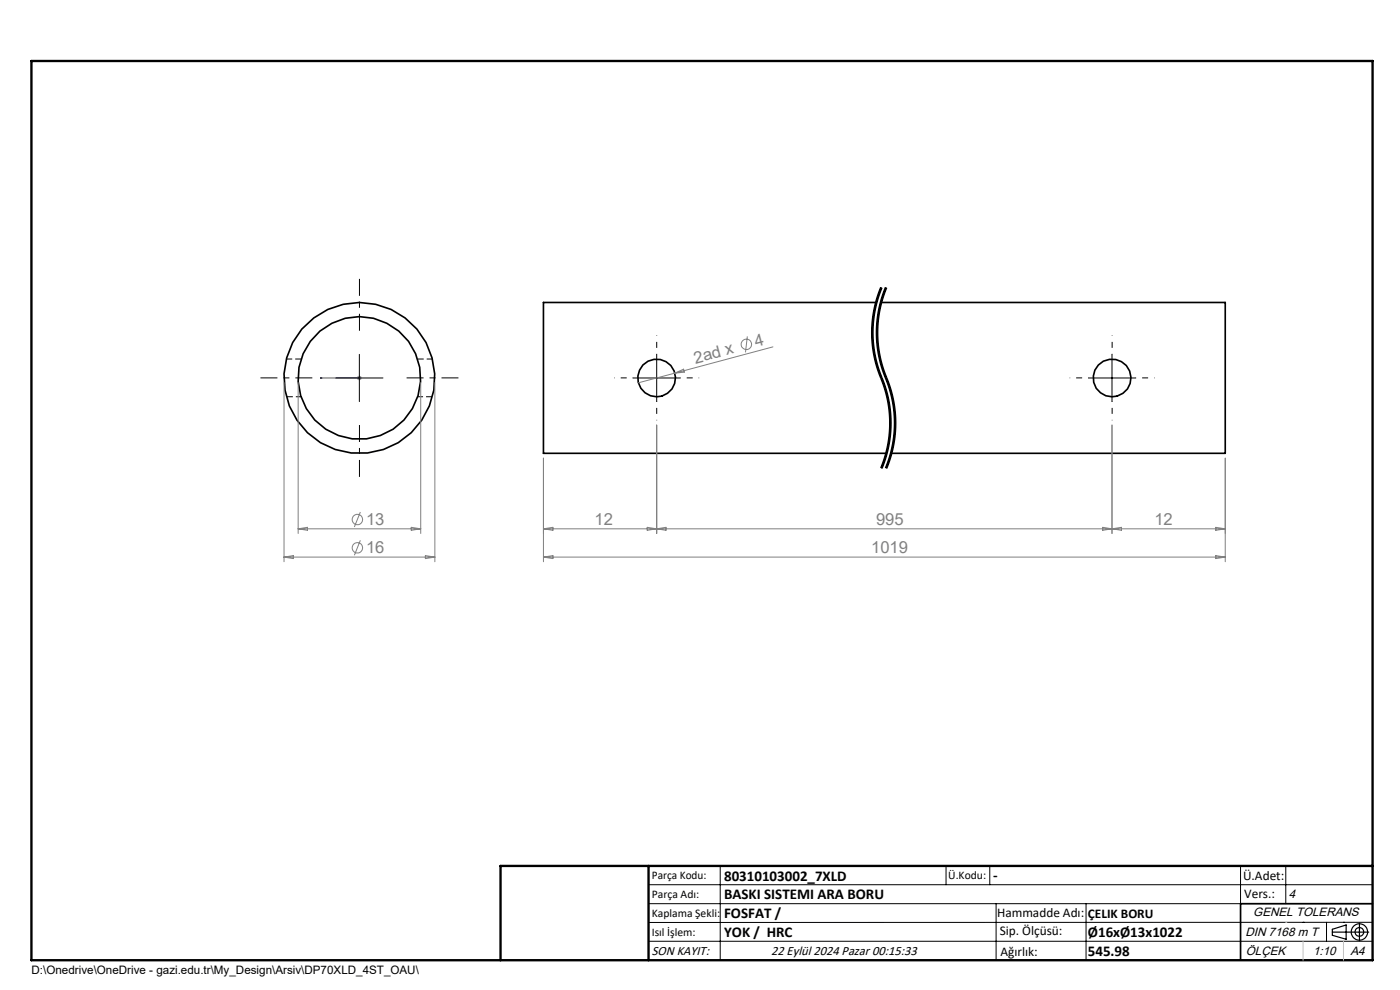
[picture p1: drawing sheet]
<svg xmlns="http://www.w3.org/2000/svg" width="297mm" height="210mm" viewBox="0 0 297 210" stroke-linecap="round" stroke-linejoin="round" font-family="sans-serif">
<g fill="none" stroke="#000" stroke-width=".35">
<path d="M185.9 64.2h-70.6v32h72.7M186.9 64.2h73v32h-70.9M291.2 191.7h-28v12"/>
<circle cx="76.2" cy="80.2" r="16"/>
<circle cx="76.2" cy="80.2" r="13"/>
<circle cx="139.3" cy="80.2" r="4"/>
<circle cx="235.9" cy="80.2" r="4"/>
</g>
<path d="M60.8 84.2h3.3M88.4 84.2h3.3" fill="none" stroke="#000" stroke-width=".21" stroke-dasharray="1.3 .6" stroke-dashoffset="-.1" stroke-linecap="butt"/>
<path d="M63.9 76.2h-3.1M91.8 76.2h-3.2" fill="none" stroke="#000" stroke-width=".21" stroke-dasharray="1.3 .6" stroke-linecap="butt"/>
<g fill="none" stroke="#808080" stroke-width=".21">
<path d="M75.9 79.8l.7 .7M76.2 79.7v1M76.6 79.8l-.7 .7M143.2 79.2l-7.8 2M143.2 79.2l1.8-.9 .2 .6zM158.5 71.4l-.3 3.3M164 73.6l-20.8 5.6M60.3 81.2v38M63.3 81.2v32M75.7 80.2h1M89.3 81.2v32M92.3 81.2v38"/>
<path d="M115.3 97.2v22M139.3 90.2v23M235.9 90.2v23M259.9 97.2v22M60.3 118.2h32M60.3 118.2l1.9-.3v.6zM63.3 112.2h26M63.3 112.2l1.9-.3v.6zM76.4 108.6l-1.2 3.2M76.4 114.6l-1.2 3.2M87.2 111.9l2.1 .3-2.1 .3zM90.2 117.9l2.1 .3-2.1 .3z"/>
<path d="M115.3 118.2l2-.3v.6zM115.3 118.2h144.6M115.3 112.2h144.6M115.3 112.2l2-.3v.6zM137.3 111.9l4 .6v-.6l-4 .6zM233.9 111.9v.6l4-.6v.6zM257.9 117.9l2 .3-2 .3zM257.9 111.9l2 .3-2 .3z"/>
<circle cx="158.3" cy="73" r="1.1"/>
<circle cx="75.8" cy="110.2" r="1.12"/>
<circle cx="75.8" cy="116.2" r="1.12"/>
</g>
<path d="M187 61a24.9 24.9 0 0 0 0 19.2M188 61a24.9 24.9 0 0 0 0 19.2M187 80.2a24.9 24.9 0 0 1 0 19.1M188 80.2a24.9 24.9 0 0 1 0 19.1" fill="none" stroke="#000" stroke-width=".21" stroke-dasharray="6.3 1.3 1.3 1.3" stroke-dashoffset="3.5" stroke-linecap="butt"/>
<g fill="none" stroke="#000" stroke-width=".21">
<path d="M76.2 75.2v10M139.3 75.2v10M184.9 70.9a26.9 26.9 0 0 0 2.4 10.7l.8 2.8 .5 2.8M185.1 67.3l-.2 3.6M185.3 68.8l-.1 2.1 .3 2.9 .9 4.3M185.7 65.9l-.4 2.9M185.9 70.9a26.9 26.9 0 0 0 2.4 10.7l.8 2.8 .5 2.8M186.1 63l-1 4.3M186.1 67.3l-.2 3.6M186.3 68.8a26.2 26.2 0 0 0 2.4 12.7l.8 2.8M186.4 78l.5 1.4M186.4 63.1l-.7 2.8"/>
<path d="M186.7 65.9l-.4 2.9M186.8 60.9l-.7 2.1M186.9 79.4l.1 .4M186.9 61.7l-.5 1.4M187 61a25.4 25.4 0 0 0 .5 20.5 24.9 24.9 0 0 1-.5 17.8M187 79.8l.1 .3zM187.1 63l-1 4.3M187.1 61l-.2 .7M187.8 60.9l-.7 2.1M188 61a25.4 25.4 0 0 0 .5 20.5 24.9 24.9 0 0 1-.5 17.8M188.1 61l-.9 2.8-.5 2.1M235.9 75.2v10"/>
<path d="M71.2 80.2h10M134.3 80.2h10M187.1 80.1a25.1 25.1 0 0 1 1.8 12.2M188.6 87.2a24.7 24.7 0 0 1-1.8 12.1M188.9 92.3l-.6 3.6-1.2 3.5M189.5 95.2l-1.4 4.2M189.5 84.3l.5 4.3-.1 3.7M189.6 87.2a24.7 24.7 0 0 1-1.8 12.1M189.9 92.3l-.4 2.9M230.9 80.2h10M137.6 187.7h153.6M137.6 191.7h153.6"/>
<path d="M137.6 199.7h153.6M152.8 183.7v20M200.7 183.7v4M210 183.7v4M211.3 191.7v12M230.4 191.7v12M263.2 183.7v20M272.8 183.7v8M276.4 195.6h.1M281.4 195.6v4.1M285 195.6h.1M291.2 195.6l-153.6 .1"/>
</g>
<g fill="none" stroke="#000" stroke-width=".25">
<path d="M282.6 197.7h7.8M282.6 197.1l3-.9v3l-3-.8zM288.4 195.8v3.8M106.2 203.7h185"/>
<circle cx="288.4" cy="197.7" r="1.74"/>
<circle cx="288.4" cy="197.7" r=".93"/>
</g>
<path d="M67.9 80.2h.4h-.4M67.9 80.2h8.3M76.1 80.2h.2zM76.2 80.2h.1" fill="none" stroke="#00f" stroke-width=".21"/>
<path d="M76.3 70.2v-11M66.3 80.2h-11M76.3 90.2v11M86.3 80.2h11" fill="none" stroke="#000" stroke-width=".21" stroke-dasharray="15.2 1.3 1.3 1.3" stroke-dashoffset="11.6" stroke-linecap="butt"/>
<path d="M139.3 75.2v-4M235.9 75.2v-4M134.3 80.2h-4M139.3 85.2v4M144.3 80.2h4M230.9 80.2h-4M235.9 85.2v4M240.9 80.2h4" fill="none" stroke="#000" stroke-width=".21" stroke-dasharray="15.2 1.3 1.3 1.3" stroke-dashoffset="15.1" stroke-linecap="butt"/>
<path d="M6.7 12.9h284.5v190.8h-284.5zM137.6 183.7v20M291.2 183.7h-185v20" fill="none" stroke="#000" stroke-width=".5"/>
<path d="M276.4 199.7v4M285 199.7v4" fill="none" stroke="#c0c0c0" stroke-width=".21"/>
<path d="M272.8 195.6h.1" fill="none" stroke="#c0c0c0" stroke-width=".25"/>
<path d="M76.1 80.2h.2zM67.9 80.2h.4z" fill="#00f"/>
<g font-size="3.5" fill="#808080">
<text x="147.5" y="77.2" transform="rotate(-15 147.5 77.2)">2ad x</text>
<text x="160.4" y="73.7" transform="rotate(-15 160.4 73.7)">4</text>
<text x="77.7" y="111.4">13</text>
<text x="126.1" y="111.4">12</text>
<text x="185.8" y="111.4">995</text>
<text x="244.9" y="111.4">12</text>
<text x="77.7" y="117.4">16</text>
<text x="184.8" y="117.4">1019</text>
</g>
<g font-size="3.2">
<text x="153.6" y="186.8">80310103002_7XLD</text>
<text x="153.6" y="190.8">BASKI SISTEMI ARA BORU</text>
<text x="210.7" y="186.6">-</text>
<text x="153.6" y="194.8">FOSFAT /</text>
<text x="153.6" y="198.8">YOK / HRC</text>
<text x="230.8" y="198.7">Ø16xØ13x1022</text>
<text x="230.8" y="202.8">545.98</text>
</g>
<g font-size="2.8">
<text x="263.7" y="186.7">Ü.Adet:</text>
<text x="263.9" y="190.5">Vers.:</text>
<text x="211.5" y="194.5">Hammadde Adı:</text>
<text x="230.8" y="194.7">ÇELIK BORU</text>
<text x="138.3" y="202.6">SON KAYIT:</text>
<text x="163.6" y="202.6">22 Eylül 2024 Pazar 00:15:33</text>
<text x="212.1" y="198.4">Sip. Ölçüsü:</text>
<text x="212.2" y="202.7">Ağırlık:</text>
</g>
<g font-size="2.6">
<text x="273.4" y="190.4">4</text>
<text x="265.9" y="194.4">GENEL TOLERANS</text>
<text x="264.2" y="198.5">DIN 7168 m T</text>
<text x="264.3" y="202.6">ÖLÇEK</text>
<text x="278.5" y="202.6">1:10</text>
<text x="286.5" y="202.6">A4</text>
</g>
<g font-size="2.5">
<text x="138.3" y="186.4">Parça Kodu:</text>
<text x="138.3" y="190.5">Parça Adı:</text>
<text x="201.2" y="186.5">Ü.Kodu:</text>
<text x="138.3" y="194.5">Kaplama Şekli:</text>
<text x="138.3" y="198.6">Isıl İşlem:</text>
<text x="6.7" y="206.7">D:\Onedrive\OneDrive - gazi.edu.tr\My_Design\Arsiv\DP70XLD_4ST_OAU\</text>
</g>
</svg>
